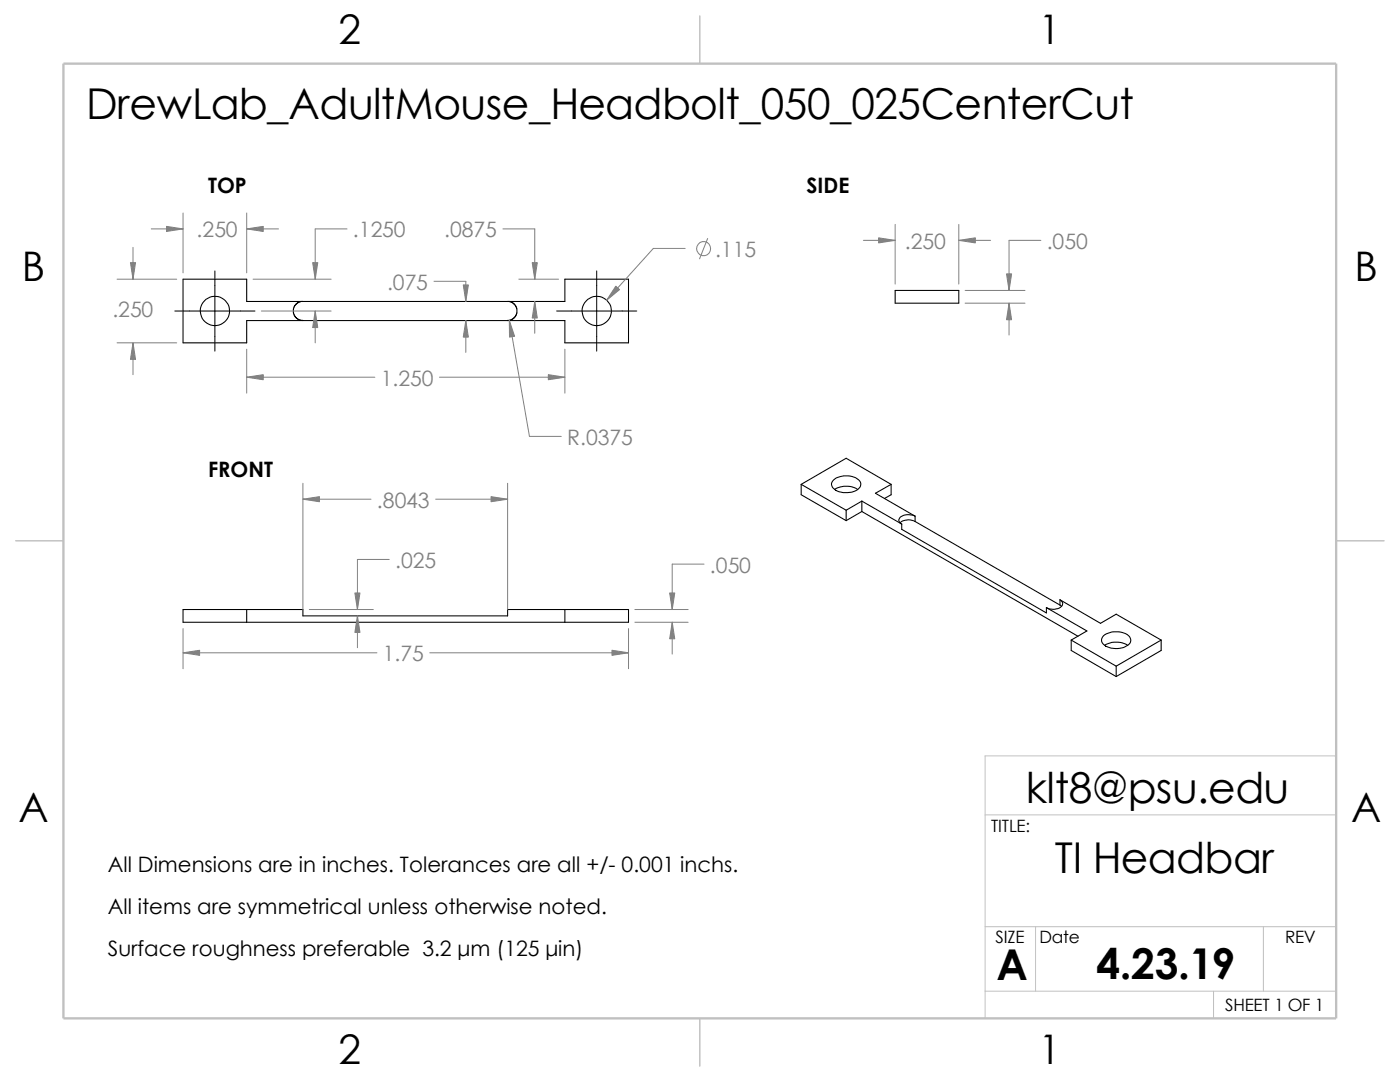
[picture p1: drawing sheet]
<svg xmlns="http://www.w3.org/2000/svg" width="279mm" height="216mm" viewBox="0 0 279 216" stroke-linecap="round" stroke-linejoin="round" font-family="sans-serif">
<path d="M266.7 150.8h-70.1v52.4M196.6 162.6h70.1M196.6 197.8h70.1M196.6 184.9h70.1M206.7 184.9v12.9M242.2 197.8v5.4M252.1 184.9v12.9" fill="none" stroke="#c0c0c0" stroke-width=".2"/>
<path d="M139.7 3.2v9.5M3.1 107.9h9.6M266.7 107.9h9.5M139.7 203.2v9.5" fill="none" stroke="#c0c0c0" stroke-width=".21"/>
<path d="M12.7 12.7h254v190.5h-254z" fill="none" stroke="#c0c0c0" stroke-width=".47"/>
<g fill="none" stroke="#000" stroke-width=".21">
<path d="M36.5 55.7h12.7v4.5h63.5v-4.5h12.7v12.7h-12.7v-4.4h-63.5v4.4h-12.7zM178.6 58h12.7v2.5h-12.7zM60.5 60.2h-.6l-.7 .3-.4 .5-.3 .6v.8l.4 .8 .7 .6 .9 .1M101.3 60.2h.6l.6 .3 .4 .5 .3 .6v.8l-.4 .8-.7 .6-.8 .2M159.9 96.6l9 5.2M159.9 96.6l9-5.2 8.9 5.2M159.9 96.6v2.1l9 5.2M166.4 95.8a4.2 4.2 0 0 1 5.1 .1 1.31 1.31 0 0 1-.8 2.1 4 4 0 0 1-4.6-.8l-.2-.7zM166.6 97.7a4.5 4.5 0 0 1 4.6 0M172 100v2.1M172 100l8 4.6M172 100l-3.1 1.8"/>
<path d="M177.8 96.6l-3.1 1.8 7.9 4.6M177.8 96.6v2.1l-1.3 .8M168.9 101.8v2.1M172 102.1l43.1 24.9M172 102.1l-3.1 1.8M180 104.6v1l28.8 16.7v-1.1M182.6 104.1l28.9 16.6M182.6 103v1.1M182.6 104.1a2.85 2.85 0 0 0-3 .2M182.6 103a2.43 2.43 0 0 0-3.2 .6l.1 .6 .5 .4M211.5 119.7l8.1 4.7 3.2-1.8 8.9 5.1M211.5 119.7v1"/>
<path d="M211.5 119.7a.94 .94 0 0 1 .5 1 .94 .94 0 0 1-.9 .8l-1 .1-1.3-.4M36.5 121.6h24v1.3h40.8v-1.3h24.1v2.6h-88.9zM49.2 121.6v2.6M112.7 121.6v2.6M208.8 121.2l8.1 4.7-3.1 1.8M211.5 120.7l.4 .3M213.8 127.7v2.1l9 5.2M213.8 127.7l9 5.2M220.2 126.9a4.3 4.3 0 0 1 5.2 .1 1.27 1.27 0 0 1-.8 2 4.3 4.3 0 0 1-4.4-.5l-.3-.4-.1-.5zM220.5 128.8a4.4 4.4 0 0 1 4.5 0M222.8 132.9v2.1M231.7 127.7l-8.9 5.2"/>
<path d="M231.7 127.7v2.1l-8.9 5.2"/>
<circle cx="42.9" cy="62.1" r="2.93"/>
<circle cx="119.1" cy="62.1" r="2.93"/>
</g>
<path d="M42.9 54.1v16M119.1 54.1v16M34.9 62.1h16M111.1 62.1h16" fill="none" stroke="#000" stroke-width=".2"/>
<g fill="none" stroke="#808080" stroke-width=".2">
<path d="M23.4 55.7h11.9M26.5 49.4v6.3M30.2 45.7h6.3M36.5 42.5v11.9M49.2 45.7h6.4M49.2 42.5v11.9M50.5 55.7h15.6M69.3 45.7h-6.4v10M86.6 56.1h6.4v4.1M100.4 45.7h6.3v10M103.5 55.7h8M136.7 49.6h-6.3l-9.3 10.3"/>
<path d="M141.2 47.6l-1.6 4M172.3 48h6.3M178.6 44.8v11.9M191.3 48h6.4M191.3 44.8v11.9M192.6 58h12M207.7 48h-6.3v10M23.4 68.4h11.9M26.5 68.4v6.4M49.2 69.7v8.7M49.2 75.3h25.6M52.2 62.1h13.9"/>
<path d="M62.9 62.1v6.3M87.7 75.3h25M93 64v6.3M101.6 63.9l4.1 23.2h6.3M106.7 60.2v6.3M112.7 69.7v8.7M192.6 60.5h12M201.4 60.5v6.3M60.5 96.4v25.2M60.5 99.6h13.5M87 99.6h14.3M101.3 96.4v25.2"/>
<path d="M77.7 111.6h-6.4v10M140.5 112.6h-6.3v9M36.5 125.4v8M36.5 130.3h38.7M61.7 121.6h12.8M71.3 122.9v6.3M85.8 130.3h39.6M125.4 125.4v8M126.7 121.6h10.6M126.7 124.2h10.6M134.2 124.2v6.3"/>
<circle cx="140.4" cy="49.6" r="1.41"/>
</g>
<g fill="#808080" stroke="#808080" stroke-width=".2">
<path d="M106.2 52.4h1l-.5 3.3z"/>
<path d="M106.7 60.2l.5 3.3h-1z"/>
<path d="M33.2 45.2l3.3 .5-3.3 .5z"/>
<path d="M49.2 45.7l3.3-.5v1z"/>
<path d="M26.5 68.4l.6 3.3h-1.1z"/>
<path d="M62.4 52.4h1l-.5 3.3z"/>
<path d="M122.9 57.1l.8 .7-2.6 2.1z"/>
<path d="M109.4 74.8l3.3 .5-3.3 .5z"/>
<path d="M49.2 75.3l3.3-.5v1z"/>
<path d="M92.5 56.9h1l-.5 3.3z"/>
<path d="M93 64l.5 3.3h-1z"/>
<path d="M26 52.4h1.1l-.6 3.3z"/>
<path d="M62.9 62.1l.5 3.3h-1z"/>
<path d="M101.6 63.9l1.1 3.2-1 .2z"/>
<path d="M60.5 99.6l3.3-.5v1z"/>
<path d="M98 99.1l3.3 .5-3.3 .5z"/>
<path d="M122.1 129.8l3.3 .5-3.3 .5z"/>
<path d="M36.5 130.3l3.3-.5v1z"/>
<path d="M71.3 122.9l.5 3.3h-1z"/>
<path d="M70.8 118.3h1l-.5 3.3z"/>
<path d="M133.6 118.3h1.1l-.5 3.3z"/>
<path d="M134.2 124.2l.5 3.3h-1.1z"/>
<path d="M175.3 47.5l3.3 .5-3.3 .5z"/>
<path d="M191.3 48l3.3-.5v1z"/>
<path d="M200.9 54.7h1l-.5 3.3z"/>
<path d="M201.4 60.5l.5 3.3h-1z"/>
</g>
<g font-size="8.5">
<text x="17.2" y="23.7">DrewLab_AdultMouse_Headbolt_050_025CenterCut</text>
<text x="204.7" y="160.1">klt8@psu.edu</text>
<text x="210.5" y="174.1">TI Headbar</text>
<text x="198.8" y="195.5">A</text>
<text x="218.8" y="195.3">4.23.19</text>
</g>
<g font-size="8.1">
<text x="67.6" y="8.8">2</text>
<text x="207.3" y="8.8">1</text>
<text x="4.4" y="56.1">B</text>
<text x="270.3" y="56.1">B</text>
<text x="3.7" y="164.1">A</text>
<text x="269.6" y="164.1">A</text>
<text x="67.6" y="212.3">2</text>
<text x="207.3" y="212.3">1</text>
</g>
<g font-size="4.2">
<text x="41.5" y="38.6">TOP</text>
<text x="161" y="38.6">SIDE</text>
<text x="41.5" y="95.1">FRONT</text>
<text x="21.5" y="174">All Dimensions are in inches. Tolerances are all +/- 0.001 inchs.</text>
<text x="21.5" y="182.4">All items are symmetrical unless otherwise noted.</text>
<text x="21.5" y="190.7">Surface roughness preferable 3.2 μm (125 μin)</text>
</g>
<g font-size="4.2" fill="#808080">
<text x="39.2" y="47.4">.250</text>
<text x="70.4" y="47.4">.1250</text>
<text x="88.6" y="47.4">.0875</text>
<text x="142.7" y="51.2">.115</text>
<text x="180.6" y="49.7">.250</text>
<text x="208.9" y="49.7">.050</text>
<text x="77.2" y="57.8">.075</text>
<text x="22.4" y="63.2">.250</text>
<text x="76" y="77">1.250</text>
<text x="113.2" y="88.8">R.0375</text>
<text x="75.2" y="101.3">.8043</text>
<text x="78.9" y="113.3">.025</text>
<text x="141.7" y="114.3">.050</text>
<text x="76.4" y="132">1.75</text>
</g>
<g font-size="3.4">
<text x="197.8" y="166">TITLE:</text>
<text x="198.7" y="188.1">SIZE</text>
<text x="207.5" y="188.1">Date</text>
<text x="256.5" y="188.2">REV</text>
<text x="244.5" y="201.7">SHEET 1 OF 1</text>
</g>
</svg>
